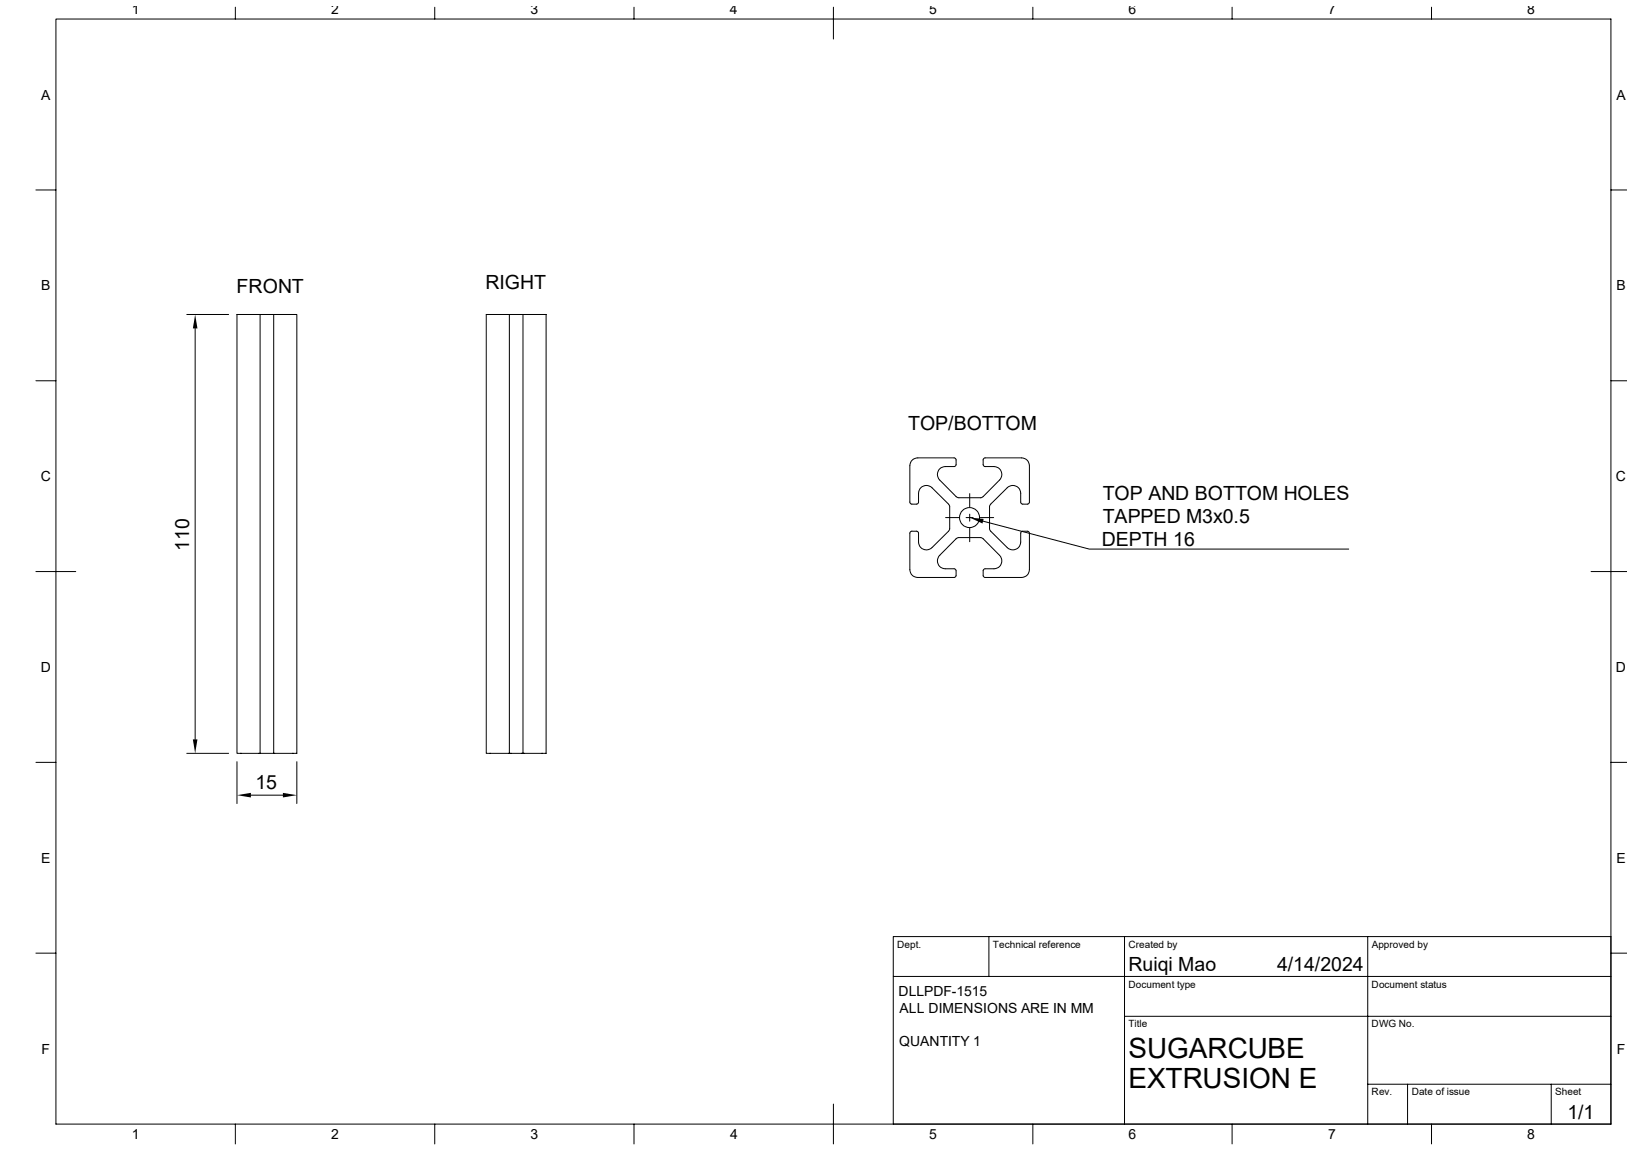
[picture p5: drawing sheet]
<svg xmlns="http://www.w3.org/2000/svg" width="420mm" height="297mm" viewBox="0 0 420 297" stroke-linecap="round" stroke-linejoin="round" font-family="sans-serif">
<g fill="none" stroke="#000" stroke-width=".26">
<path d="M14.4 4.9h401.4v285.2h-401.4zM60.7 1.9v3M112.2 1.9v3M163.7 1.9v3M215.1 1.9v8.2M266.6 1.9v3M318.1 1.9v3M369.5 1.9v3M9.3 49h5.1M415.8 49h4.1M9.3 98.3h5.1M48.2 81.2h10.8"/>
<path d="M50.4 84.8v106M67.1 81.2v113.2h3.6M70.7 81.2v113.2h5.9v-113.2h-15.4v113.2h5.9M131.5 81.2v113.2M135 81.2h6v113.2h-6zM135 81.2h-9.5v113.2h6M415.8 98.3h4.1M244.1 133.6h3.4M249.4 133.6h1.8M250.3 127.4v3.4M250.3 132.7v1.8M250.3 136.3v3.5"/>
<path d="M253.1 133.6h3.4M253.8 134.5l27.4 7.2h66.9M9.3 147.5h10.3M242.6 143.3a2.05 2.05 0 0 0-.5 2.2 2.05 2.05 0 0 0 1.9 1.3h2.5l.3 .5v1.4l-.5 .3h-9.4a2.02 2.02 0 0 1-2-2v-9.4l.3-.5h1.4l.5 .3v2.5a2.05 2.05 0 0 0 1.3 1.8 2.05 2.05 0 0 0 2.2-.4l4.3-4.2 .3-.5v-6l-.3-.5-4.3-4.2a2.05 2.05 0 0 0-2.2-.5 2.05 2.05 0 0 0-1.3 1.9v2.5l-.5 .3-1.4-.1-.3-.4v-9.4a2.02 2.02 0 0 1 2-2h9.4l.5 .2v1.5l-.3 .5h-2.5a2.05 2.05 0 0 0-1.9 1.3 2.05 2.05 0 0 0 .5 2.2l4.2 4.2 .5 .3h5.8l.7-.3 4.2-4.2a2.05 2.05 0 0 0 .4-2.2 2.05 2.05 0 0 0-1.8-1.3h-2.5l-.3-.5v-1.5l.5-.2h9.4a2.02 2.02 0 0 1 2 2v9.4l-.3 .4-1.4 .1-.5-.3v-2.5a2.05 2.05 0 0 0-1.3-1.9 2.05 2.05 0 0 0-2.2 .5l-4.3 4.2-.3 .5v6l.3 .5 4.3 4.2a2.05 2.05 0 0 0 2.2 .4 2.05 2.05 0 0 0 1.3-1.8v-2.5l.5-.3h1.4l.3 .5v9.4a2.02 2.02 0 0 1-2 2h-9.4l-.5-.3v-1.4l.3-.5h2.5a2.05 2.05 0 0 0 1.8-1.3 2.05 2.05 0 0 0-.4-2.2l-4.2-4.3-.5-.3h-6l-.5 .3-4.2 4.3M410.7 147.5h9.2M9.3 196.7h5.1M48.2 194.4h10.8M61.2 196.6v10.7M76.6 196.6v10.7M131.5 194.4h3.5M135 194.4h.1M415.8 196.7h4.1"/>
<path d="M64.8 205.2h8.2M9.3 246h5.1M230.6 252h185.2M255.3 241.7v10.3M290.3 241.7v48.4M353.1 241.7v48.4M415.8 241.7h-185.2v48.4M415.8 246h4.1M290.3 262.3h125.5M353.1 279.8h62.7M363.3 279.8v10.3M400.4 279.8v10.3"/>
<path d="M60.7 290.1v5.1M112.2 290.1v5.1M163.7 290.1v5.1M215.1 284.9v10.3M266.6 290.1v5.1M318.1 290.1v5.1M369.5 290.1v5.1"/>
<circle cx="250.3" cy="133.6" r="2.58"/>
</g>
<path d="M50.4 81.2l.6 3.6h-1.2zM250.3 133.6l3.6 .3-.3 1.2zM49.8 190.8h1.2l-.6 3.6zM61.2 205.2l3.6-.6v1.2zM73 204.6l3.6 .6-3.6 .6z" fill="#000"/>
<g font-size="7.2">
<text x="291.3" y="273.1">SUGARCUBE</text>
<text x="291.3" y="280.8">EXTRUSION E</text>
</g>
<g font-size="5">
<text x="61.1" y="75.6">FRONT</text>
<text x="125.3" y="74.7">RIGHT</text>
<text x="234.4" y="110.9">TOP/BOTTOM</text>
<text x="284.6" y="128.9">TOP AND BOTTOM HOLES</text>
<text x="284.6" y="135">TAPPED M3x0.5</text>
<text x="48.9" y="142.1" transform="rotate(-90 48.9 142.1)">110</text>
<text x="284.4" y="141">DEPTH 16</text>
<text x="65.9" y="203.7">15</text>
<text x="291.3" y="250.4">Ruiqi Mao</text>
<text x="329.6" y="250.4">4/14/2024</text>
<text x="404.6" y="288.7">1/1</text>
</g>
<g font-size="3.6">
<text x="34" y="3.6">1</text>
<text x="85.5" y="3.6">2</text>
<text x="136.9" y="3.6">3</text>
<text x="188.4" y="3.6">4</text>
<text x="239.9" y="3.6">5</text>
<text x="291.3" y="3.6">6</text>
<text x="342.8" y="3.6">7</text>
<text x="394.3" y="3.6">8</text>
<text x="10.7" y="25.7">A</text>
<text x="417.2" y="25.7">A</text>
<text x="10.7" y="74.9">B</text>
<text x="417.2" y="74.9">B</text>
<text x="10.5" y="124.2">C</text>
<text x="417.1" y="124.2">C</text>
<text x="10.5" y="173.4">D</text>
<text x="417.1" y="173.4">D</text>
<text x="10.7" y="222.6">E</text>
<text x="417.2" y="222.6">E</text>
<text x="231.9" y="256.9">DLLPDF-1515</text>
<text x="232.2" y="261.3">ALL DIMENSIONS ARE IN MM</text>
<text x="232.1" y="269.9">QUANTITY 1</text>
<text x="10.8" y="271.9">F</text>
<text x="417.3" y="271.9">F</text>
<text x="34" y="293.9">1</text>
<text x="85.5" y="293.9">2</text>
<text x="136.9" y="293.9">3</text>
<text x="188.4" y="293.9">4</text>
<text x="239.9" y="293.9">5</text>
<text x="291.3" y="293.9">6</text>
<text x="342.8" y="293.9">7</text>
<text x="394.3" y="293.9">8</text>
</g>
<g font-size="2.6">
<text x="231.6" y="244.6">Dept.</text>
<text x="256.3" y="244.6">Technical reference</text>
<text x="291.3" y="244.6">Created by</text>
<text x="354.1" y="244.6">Approved by</text>
<text x="291.3" y="254.8">Document type</text>
<text x="354.1" y="254.8">Document status</text>
<text x="291.3" y="265.1">Title</text>
<text x="354.1" y="265.1">DWG No.</text>
<text x="354.1" y="282.7">Rev.</text>
<text x="364.4" y="282.7">Date of issue</text>
<text x="401.4" y="282.7">Sheet</text>
</g>
</svg>
